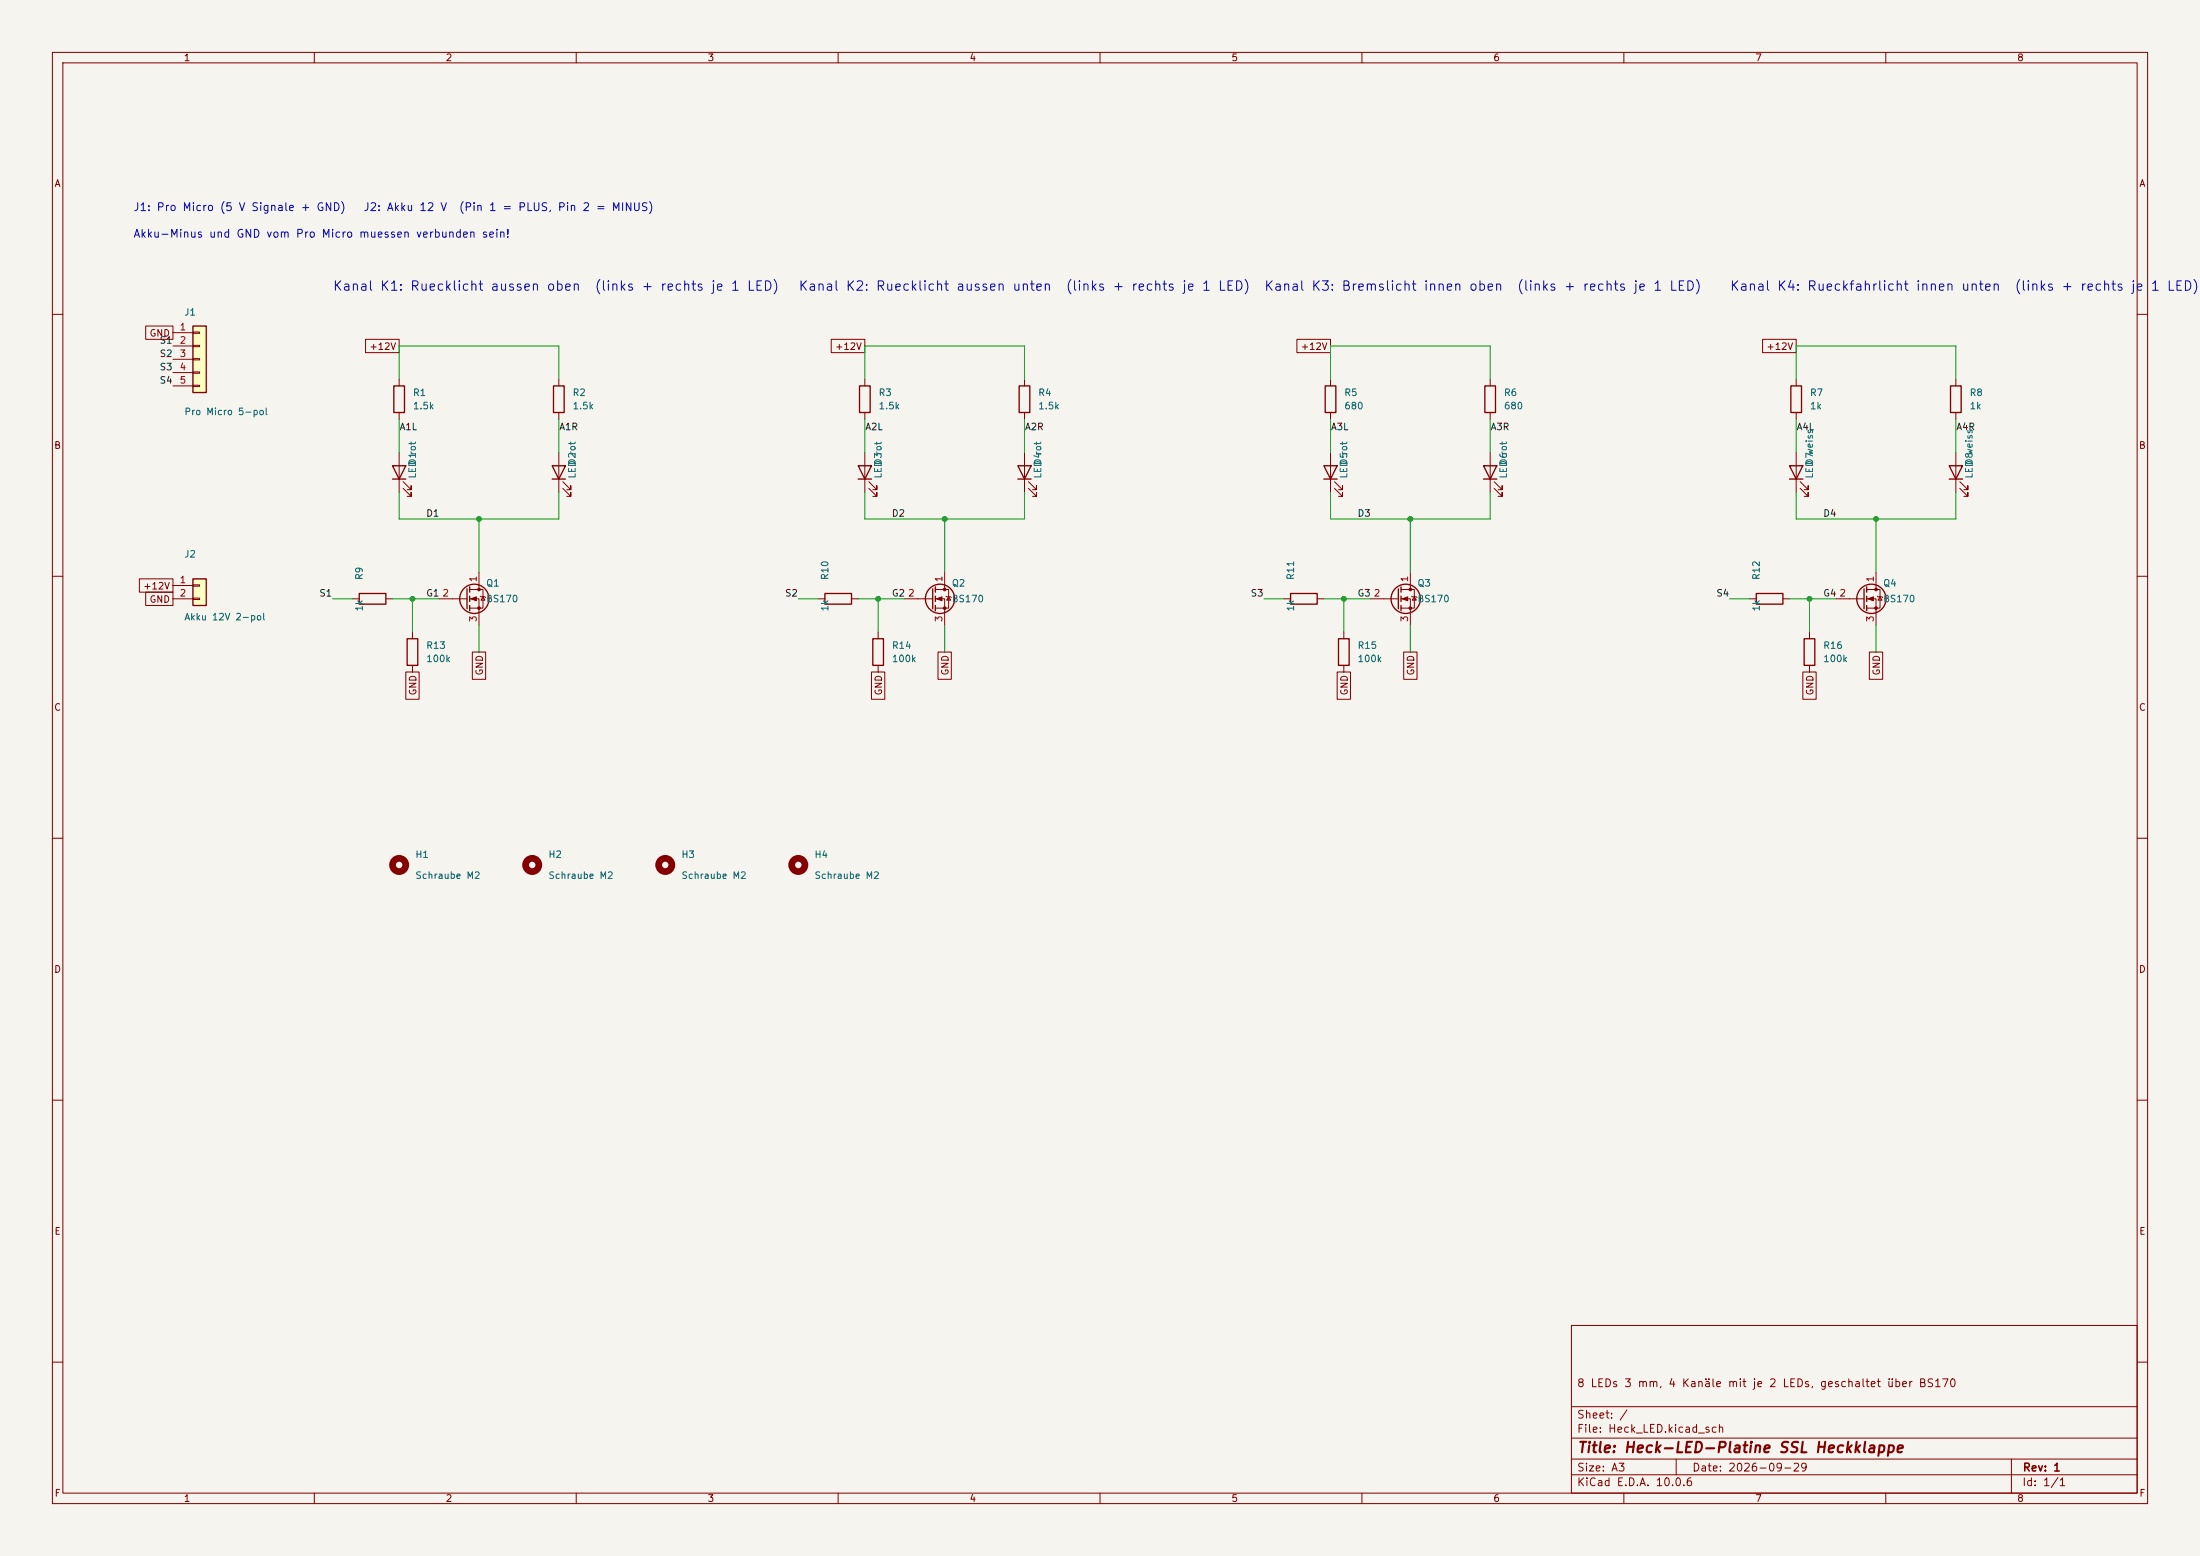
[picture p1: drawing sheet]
(kicad_sch
 (version 20250114)
 (generator "eeschema")
 (generator_version "9.0")
 (paper "A3")
 (title_block
  (title "Heck-LED-Platine SSL Heckklappe")
  (date "2026-09-29")
  (rev "1")
  (comment 1 "8 LEDs 3 mm, 4 Kanäle mit je 2 LEDs, geschaltet über BS170"))
 (lib_symbols
  (symbol "Device:R"
   (pin_numbers (hide yes))
   (pin_names
    (offset 0)) (exclude_from_sim no) (in_bom yes) (on_board yes)
   (in_pos_files yes)
   (duplicate_pin_numbers_are_jumpers no)
   (property "Reference" "R" (at 2.032 0 90) (show_name no) (do_not_autoplace no) (effects (font (size 1.27 1.27))))
   (property "Value" "R" (at 0 0 90) (show_name no) (do_not_autoplace no) (effects (font (size 1.27 1.27))))
   (property "Footprint" "" (at -1.778 0 90) (show_name no) (do_not_autoplace no) (hide yes) (effects (font (size 1.27 1.27))))
   (property "Datasheet" "" (at 0 0 0) (show_name no) (do_not_autoplace no) (hide yes) (effects (font (size 1.27 1.27))))
   (property "Description" "Resistor" (at 0 0 0) (show_name no) (do_not_autoplace no) (hide yes) (effects (font (size 1.27 1.27))))
   (symbol "R_0_1"
    (rectangle (start -1.016 -2.54) (end 1.016 2.54) (stroke (width 0.254) (type default)) (fill (type none))))
   (symbol "R_1_1"
    (pin passive line (at 0 3.81 270) (length 1.27) (name "" (effects (font (size 1.27 1.27)))) (number "1" (effects (font (size 1.27 1.27)))))
    (pin passive line (at 0 -3.81 90) (length 1.27) (name "" (effects (font (size 1.27 1.27)))) (number "2" (effects (font (size 1.27 1.27))))))
   (embedded_fonts no))
  (symbol "Device:LED"
   (pin_numbers (hide yes))
   (pin_names
    (offset 1.016) (hide yes)) (exclude_from_sim no) (in_bom yes) (on_board yes)
   (in_pos_files yes)
   (duplicate_pin_numbers_are_jumpers no)
   (property "Reference" "D" (at 0 2.54 0) (show_name no) (do_not_autoplace no) (effects (font (size 1.27 1.27))))
   (property "Value" "LED" (at 0 -2.54 0) (show_name no) (do_not_autoplace no) (effects (font (size 1.27 1.27))))
   (property "Footprint" "" (at 0 0 0) (show_name no) (do_not_autoplace no) (hide yes) (effects (font (size 1.27 1.27))))
   (property "Datasheet" "" (at 0 0 0) (show_name no) (do_not_autoplace no) (hide yes) (effects (font (size 1.27 1.27))))
   (property "Description" "Light emitting diode" (at 0 0 0) (show_name no) (do_not_autoplace no) (hide yes) (effects (font (size 1.27 1.27))))
   (property "Sim.Pins" "1=K 2=A" (at 0 0 0) (show_name no) (do_not_autoplace no) (hide yes) (effects (font (size 1.27 1.27))))
   (symbol "LED_0_1"
    (polyline (pts (xy -3.048 -0.762) (xy -4.572 -2.286) (xy -3.81 -2.286) (xy -4.572 -2.286) (xy -4.572 -1.524)) (stroke (width 0) (type default)) (fill (type none)))
    (polyline (pts (xy -1.778 -0.762) (xy -3.302 -2.286) (xy -2.54 -2.286) (xy -3.302 -2.286) (xy -3.302 -1.524)) (stroke (width 0) (type default)) (fill (type none)))
    (polyline (pts (xy -1.27 0) (xy 1.27 0)) (stroke (width 0) (type default)) (fill (type none)))
    (polyline (pts (xy -1.27 -1.27) (xy -1.27 1.27)) (stroke (width 0.254) (type default)) (fill (type none)))
    (polyline (pts (xy 1.27 -1.27) (xy 1.27 1.27) (xy -1.27 0) (xy 1.27 -1.27)) (stroke (width 0.254) (type default)) (fill (type none))))
   (symbol "LED_1_1"
    (pin passive line (at -3.81 0 0) (length 2.54) (name "K" (effects (font (size 1.27 1.27)))) (number "1" (effects (font (size 1.27 1.27)))))
    (pin passive line (at 3.81 0 180) (length 2.54) (name "A" (effects (font (size 1.27 1.27)))) (number "2" (effects (font (size 1.27 1.27))))))
   (embedded_fonts no))
  (symbol "Connector_Generic:Conn_01x05"
   (pin_names
    (offset 1.016) (hide yes)) (exclude_from_sim no) (in_bom yes) (on_board yes)
   (in_pos_files yes)
   (duplicate_pin_numbers_are_jumpers no)
   (property "Reference" "J" (at 0 7.62 0) (show_name no) (do_not_autoplace no) (effects (font (size 1.27 1.27))))
   (property "Value" "Conn_01x05" (at 0 -7.62 0) (show_name no) (do_not_autoplace no) (effects (font (size 1.27 1.27))))
   (property "Footprint" "" (at 0 0 0) (show_name no) (do_not_autoplace no) (hide yes) (effects (font (size 1.27 1.27))))
   (property "Datasheet" "" (at 0 0 0) (show_name no) (do_not_autoplace no) (hide yes) (effects (font (size 1.27 1.27))))
   (property "Description" "Generic connector, single row, 01x05, script generated (kicad-library-utils/schlib/autogen/connector/)" (at 0 0 0) (show_name no) (do_not_autoplace no) (hide yes) (effects (font (size 1.27 1.27))))
   (symbol "Conn_01x05_1_1"
    (rectangle (start -1.27 6.35) (end 1.27 -6.35) (stroke (width 0.254) (type default)) (fill (type background)))
    (rectangle (start -1.27 5.207) (end 0 4.953) (stroke (width 0.1524) (type default)) (fill (type none)))
    (rectangle (start -1.27 2.667) (end 0 2.413) (stroke (width 0.1524) (type default)) (fill (type none)))
    (rectangle (start -1.27 0.127) (end 0 -0.127) (stroke (width 0.1524) (type default)) (fill (type none)))
    (rectangle (start -1.27 -2.413) (end 0 -2.667) (stroke (width 0.1524) (type default)) (fill (type none)))
    (rectangle (start -1.27 -4.953) (end 0 -5.207) (stroke (width 0.1524) (type default)) (fill (type none)))
    (pin passive line (at -5.08 5.08 0) (length 3.81) (name "Pin_1" (effects (font (size 1.27 1.27)))) (number "1" (effects (font (size 1.27 1.27)))))
    (pin passive line (at -5.08 2.54 0) (length 3.81) (name "Pin_2" (effects (font (size 1.27 1.27)))) (number "2" (effects (font (size 1.27 1.27)))))
    (pin passive line (at -5.08 0 0) (length 3.81) (name "Pin_3" (effects (font (size 1.27 1.27)))) (number "3" (effects (font (size 1.27 1.27)))))
    (pin passive line (at -5.08 -2.54 0) (length 3.81) (name "Pin_4" (effects (font (size 1.27 1.27)))) (number "4" (effects (font (size 1.27 1.27)))))
    (pin passive line (at -5.08 -5.08 0) (length 3.81) (name "Pin_5" (effects (font (size 1.27 1.27)))) (number "5" (effects (font (size 1.27 1.27))))))
   (embedded_fonts no))
  (symbol "Connector_Generic:Conn_01x02"
   (pin_names
    (offset 1.016) (hide yes)) (exclude_from_sim no) (in_bom yes) (on_board yes)
   (in_pos_files yes)
   (duplicate_pin_numbers_are_jumpers no)
   (property "Reference" "J" (at 0 2.54 0) (show_name no) (do_not_autoplace no) (effects (font (size 1.27 1.27))))
   (property "Value" "Conn_01x02" (at 0 -5.08 0) (show_name no) (do_not_autoplace no) (effects (font (size 1.27 1.27))))
   (property "Footprint" "" (at 0 0 0) (show_name no) (do_not_autoplace no) (hide yes) (effects (font (size 1.27 1.27))))
   (property "Datasheet" "" (at 0 0 0) (show_name no) (do_not_autoplace no) (hide yes) (effects (font (size 1.27 1.27))))
   (property "Description" "Generic connector, single row, 01x02, script generated (kicad-library-utils/schlib/autogen/connector/)" (at 0 0 0) (show_name no) (do_not_autoplace no) (hide yes) (effects (font (size 1.27 1.27))))
   (symbol "Conn_01x02_1_1"
    (rectangle (start -1.27 1.27) (end 1.27 -3.81) (stroke (width 0.254) (type default)) (fill (type background)))
    (rectangle (start -1.27 0.127) (end 0 -0.127) (stroke (width 0.1524) (type default)) (fill (type none)))
    (rectangle (start -1.27 -2.413) (end 0 -2.667) (stroke (width 0.1524) (type default)) (fill (type none)))
    (pin passive line (at -5.08 0 0) (length 3.81) (name "Pin_1" (effects (font (size 1.27 1.27)))) (number "1" (effects (font (size 1.27 1.27)))))
    (pin passive line (at -5.08 -2.54 0) (length 3.81) (name "Pin_2" (effects (font (size 1.27 1.27)))) (number "2" (effects (font (size 1.27 1.27))))))
   (embedded_fonts no))
  (symbol "Mechanical:MountingHole"
   (pin_names
    (offset 1.016)) (exclude_from_sim no) (in_bom no) (on_board yes)
   (in_pos_files yes)
   (duplicate_pin_numbers_are_jumpers no)
   (property "Reference" "H" (at 0 5.08 0) (show_name no) (do_not_autoplace no) (effects (font (size 1.27 1.27))))
   (property "Value" "MountingHole" (at 0 3.175 0) (show_name no) (do_not_autoplace no) (effects (font (size 1.27 1.27))))
   (property "Footprint" "" (at 0 0 0) (show_name no) (do_not_autoplace no) (hide yes) (effects (font (size 1.27 1.27))))
   (property "Datasheet" "" (at 0 0 0) (show_name no) (do_not_autoplace no) (hide yes) (effects (font (size 1.27 1.27))))
   (property "Description" "Mounting Hole without connection" (at 0 0 0) (show_name no) (do_not_autoplace no) (hide yes) (effects (font (size 1.27 1.27))))
   (symbol "MountingHole_0_1"
    (circle (center 0 0) (radius 1.27) (stroke (width 1.27) (type default)) (fill (type none))))
   (embedded_fonts no))
  (symbol "Transistor_FET:BS170"
   (pin_names (hide yes)) (exclude_from_sim no) (in_bom yes) (on_board yes)
   (in_pos_files yes)
   (duplicate_pin_numbers_are_jumpers no)
   (property "Reference" "Q" (at 5.08 1.905 0) (show_name no) (do_not_autoplace no) (effects (font (size 1.27 1.27)) (justify left)))
   (property "Value" "BS170" (at 5.08 0 0) (show_name no) (do_not_autoplace no) (effects (font (size 1.27 1.27)) (justify left)))
   (property "Footprint" "Package_TO_SOT_THT:TO-92_Inline" (at 5.08 -1.905 0) (show_name no) (do_not_autoplace no) (hide yes) (effects (font (size 1.27 1.27)
    (italic yes)) (justify left)))
   (property "Datasheet" "http://www.onsemi.com/pub_link/Collateral/BS107-D.PDF" (at 5.08 -3.81 0) (show_name no) (do_not_autoplace no) (hide yes) (effects (font (size 1.27 1.27)) (justify left)))
   (property "Description" "0.25A Id, 200V Vds, N-Channel MOSFET, TO-92" (at 0 0 0) (show_name no) (do_not_autoplace no) (hide yes) (effects (font (size 1.27 1.27))))
   (symbol "BS170_0_1"
    (polyline (pts (xy 0.254 1.905) (xy 0.254 -1.905)) (stroke (width 0.254) (type default)) (fill (type none)))
    (polyline (pts (xy 0.254 0) (xy -2.54 0)) (stroke (width 0) (type default)) (fill (type none)))
    (polyline (pts (xy 0.762 2.286) (xy 0.762 1.27)) (stroke (width 0.254) (type default)) (fill (type none)))
    (polyline (pts (xy 0.762 0.508) (xy 0.762 -0.508)) (stroke (width 0.254) (type default)) (fill (type none)))
    (polyline (pts (xy 0.762 -1.27) (xy 0.762 -2.286)) (stroke (width 0.254) (type default)) (fill (type none)))
    (polyline (pts (xy 0.762 -1.778) (xy 3.302 -1.778) (xy 3.302 1.778) (xy 0.762 1.778)) (stroke (width 0) (type default)) (fill (type none)))
    (polyline (pts (xy 1.016 0) (xy 2.032 0.381) (xy 2.032 -0.381) (xy 1.016 0)) (stroke (width 0) (type default)) (fill (type outline)))
    (circle (center 1.651 0) (radius 2.794) (stroke (width 0.254) (type default)) (fill (type none)))
    (polyline (pts (xy 2.54 2.54) (xy 2.54 1.778)) (stroke (width 0) (type default)) (fill (type none)))
    (circle (center 2.54 1.778) (radius 0.254) (stroke (width 0) (type default)) (fill (type outline)))
    (circle (center 2.54 -1.778) (radius 0.254) (stroke (width 0) (type default)) (fill (type outline)))
    (polyline (pts (xy 2.54 -2.54) (xy 2.54 0) (xy 0.762 0)) (stroke (width 0) (type default)) (fill (type none)))
    (polyline (pts (xy 2.794 0.508) (xy 2.921 0.381) (xy 3.683 0.381) (xy 3.81 0.254)) (stroke (width 0) (type default)) (fill (type none)))
    (polyline (pts (xy 3.302 0.381) (xy 2.921 -0.254) (xy 3.683 -0.254) (xy 3.302 0.381)) (stroke (width 0) (type default)) (fill (type none))))
   (symbol "BS170_1_1"
    (pin passive line (at 2.54 5.08 270) (length 2.54) (name "D" (effects (font (size 1.27 1.27)))) (number "1" (effects (font (size 1.27 1.27)))))
    (pin input line (at -5.08 0 0) (length 2.54) (name "G" (effects (font (size 1.27 1.27)))) (number "2" (effects (font (size 1.27 1.27)))))
    (pin passive line (at 2.54 -5.08 90) (length 2.54) (name "S" (effects (font (size 1.27 1.27)))) (number "3" (effects (font (size 1.27 1.27))))))
   (embedded_fonts no)))
 (text "Kanal K1: Ruecklicht aussen oben  (links + rechts je 1 LED)"
  (exclude_from_sim no)
  (at 63.5 55.88 0)
  (effects (font (size 1.8 1.8)) (justify left bottom)))
 (symbol
  (lib_id "Device:R")
  (at 76.2 76.2 0)
  (unit 1)
  (exclude_from_sim no)
  (in_bom yes)
  (on_board yes)
  (dnp no)
  (property "Reference" "R1" (at 78.74 74.93 0) (effects (font (size 1.27 1.27)) (justify left)))
  (property "Value" "1.5k" (at 78.74 77.47 0) (effects (font (size 1.27 1.27)) (justify left)))
  (property "Footprint" "Resistor_THT:R_Axial_DIN0207_L6.3mm_D2.5mm_P7.62mm_Horizontal" (at 76.2 76.2 0) (effects (font (size 1.27 1.27)) (hide yes)))
  (property "Datasheet" "" (at 76.2 76.2 0) (effects (font (size 1.27 1.27)) (hide yes)))
  (property "Description" "" (at 76.2 76.2 0) (effects (font (size 1.27 1.27)) (hide yes)))
  (pin "1")
  (pin "2"))
 (symbol
  (lib_id "Device:LED")
  (at 76.2 90.17 90)
  (unit 1)
  (exclude_from_sim no)
  (in_bom yes)
  (on_board yes)
  (dnp no)
  (property "Reference" "D1" (at 78.74 88.9 0) (effects (font (size 1.27 1.27)) (justify left)))
  (property "Value" "LED rot" (at 78.74 91.44 0) (effects (font (size 1.27 1.27)) (justify left)))
  (property "Footprint" "LED_THT:LED_D3.0mm" (at 76.2 90.17 0) (effects (font (size 1.27 1.27)) (hide yes)))
  (property "Datasheet" "" (at 76.2 90.17 0) (effects (font (size 1.27 1.27)) (hide yes)))
  (property "Description" "" (at 76.2 90.17 0) (effects (font (size 1.27 1.27)) (hide yes)))
  (pin "1")
  (pin "2"))
 (wire
  (pts (xy 76.2 72.39) (xy 76.2 66.04))
  (stroke (width 0) (type default)))
 (wire
  (pts (xy 76.2 80.01) (xy 76.2 86.36))
  (stroke (width 0) (type default)))
 (label "A1L"
  (at 76.2 82.55 0)
  (effects (font (size 1.27 1.27)) (justify left bottom)))
 (wire
  (pts (xy 76.2 93.98) (xy 76.2 99.06))
  (stroke (width 0) (type default)))
 (symbol
  (lib_id "Device:R")
  (at 106.68 76.2 0)
  (unit 1)
  (exclude_from_sim no)
  (in_bom yes)
  (on_board yes)
  (dnp no)
  (property "Reference" "R2" (at 109.22 74.93 0) (effects (font (size 1.27 1.27)) (justify left)))
  (property "Value" "1.5k" (at 109.22 77.47 0) (effects (font (size 1.27 1.27)) (justify left)))
  (property "Footprint" "Resistor_THT:R_Axial_DIN0207_L6.3mm_D2.5mm_P7.62mm_Horizontal" (at 106.68 76.2 0) (effects (font (size 1.27 1.27)) (hide yes)))
  (property "Datasheet" "" (at 106.68 76.2 0) (effects (font (size 1.27 1.27)) (hide yes)))
  (property "Description" "" (at 106.68 76.2 0) (effects (font (size 1.27 1.27)) (hide yes)))
  (pin "1")
  (pin "2"))
 (symbol
  (lib_id "Device:LED")
  (at 106.68 90.17 90)
  (unit 1)
  (exclude_from_sim no)
  (in_bom yes)
  (on_board yes)
  (dnp no)
  (property "Reference" "D2" (at 109.22 88.9 0) (effects (font (size 1.27 1.27)) (justify left)))
  (property "Value" "LED rot" (at 109.22 91.44 0) (effects (font (size 1.27 1.27)) (justify left)))
  (property "Footprint" "LED_THT:LED_D3.0mm" (at 106.68 90.17 0) (effects (font (size 1.27 1.27)) (hide yes)))
  (property "Datasheet" "" (at 106.68 90.17 0) (effects (font (size 1.27 1.27)) (hide yes)))
  (property "Description" "" (at 106.68 90.17 0) (effects (font (size 1.27 1.27)) (hide yes)))
  (pin "1")
  (pin "2"))
 (wire
  (pts (xy 106.68 72.39) (xy 106.68 66.04))
  (stroke (width 0) (type default)))
 (wire
  (pts (xy 106.68 80.01) (xy 106.68 86.36))
  (stroke (width 0) (type default)))
 (label "A1R"
  (at 106.68 82.55 0)
  (effects (font (size 1.27 1.27)) (justify left bottom)))
 (wire
  (pts (xy 106.68 93.98) (xy 106.68 99.06))
  (stroke (width 0) (type default)))
 (wire
  (pts (xy 76.2 66.04) (xy 106.68 66.04))
  (stroke (width 0) (type default)))
 (global_label "+12V"
  (shape passive)
  (at 76.2 66.04 180)
  (effects (font (size 1.27 1.27)) (justify right))
  (property "Intersheetrefs" "${INTERSHEET_REFS}" (at 76.2 66.04 0) (effects (font (size 1.27 1.27)) (hide yes))))
 (wire
  (pts (xy 76.2 99.06) (xy 106.68 99.06))
  (stroke (width 0) (type default)))
 (junction
  (at 91.44 99.06)
  (diameter 0)
  (color 0 0 0 0))
 (label "D1"
  (at 81.28 99.06 0)
  (effects (font (size 1.27 1.27)) (justify left bottom)))
 (symbol
  (lib_id "Transistor_FET:BS170")
  (at 88.9 114.3 0)
  (unit 1)
  (exclude_from_sim no)
  (in_bom yes)
  (on_board yes)
  (dnp no)
  (property "Reference" "Q1" (at 92.71 111.3 0) (effects (font (size 1.27 1.27)) (justify left)))
  (property "Value" "BS170" (at 92.71 114.3 0) (effects (font (size 1.27 1.27)) (justify left)))
  (property "Footprint" "Package_TO_SOT_THT:TO-92_Inline_Wide" (at 88.9 114.3 0) (effects (font (size 1.27 1.27)) (hide yes)))
  (property "Datasheet" "" (at 88.9 114.3 0) (effects (font (size 1.27 1.27)) (hide yes)))
  (property "Description" "" (at 88.9 114.3 0) (effects (font (size 1.27 1.27)) (hide yes)))
  (pin "1")
  (pin "2")
  (pin "3"))
 (wire
  (pts (xy 91.44 99.06) (xy 91.44 109.22))
  (stroke (width 0) (type default)))
 (wire
  (pts (xy 83.82 114.3) (xy 78.74 114.3))
  (stroke (width 0) (type default)))
 (label "G1"
  (at 81.28 114.3 0)
  (effects (font (size 1.27 1.27)) (justify left bottom)))
 (wire
  (pts (xy 91.44 119.38) (xy 91.44 124.46))
  (stroke (width 0) (type default)))
 (global_label "GND"
  (shape passive)
  (at 91.44 124.46 270)
  (effects (font (size 1.27 1.27)) (justify right))
  (property "Intersheetrefs" "${INTERSHEET_REFS}" (at 91.44 124.46 0) (effects (font (size 1.27 1.27)) (hide yes))))
 (symbol
  (lib_id "Device:R")
  (at 71.12 114.3 90)
  (unit 1)
  (exclude_from_sim no)
  (in_bom yes)
  (on_board yes)
  (dnp no)
  (property "Reference" "R9" (at 68.58 110.8 0) (effects (font (size 1.27 1.27)) (justify left)))
  (property "Value" "1k" (at 68.58 116.8 0) (effects (font (size 1.27 1.27)) (justify left)))
  (property "Footprint" "Resistor_THT:R_Axial_DIN0207_L6.3mm_D2.5mm_P7.62mm_Horizontal" (at 71.12 114.3 0) (effects (font (size 1.27 1.27)) (hide yes)))
  (property "Datasheet" "" (at 71.12 114.3 0) (effects (font (size 1.27 1.27)) (hide yes)))
  (property "Description" "" (at 71.12 114.3 0) (effects (font (size 1.27 1.27)) (hide yes)))
  (pin "1")
  (pin "2"))
 (wire
  (pts (xy 74.93 114.3) (xy 78.74 114.3))
  (stroke (width 0) (type default)))
 (wire
  (pts (xy 67.31 114.3) (xy 63.5 114.3))
  (stroke (width 0) (type default)))
 (label "S1"
  (at 63.5 114.3 180)
  (effects (font (size 1.27 1.27)) (justify right bottom)))
 (junction
  (at 78.74 114.3)
  (diameter 0)
  (color 0 0 0 0))
 (symbol
  (lib_id "Device:R")
  (at 78.74 124.46 0)
  (unit 1)
  (exclude_from_sim no)
  (in_bom yes)
  (on_board yes)
  (dnp no)
  (property "Reference" "R13" (at 81.28 123.19 0) (effects (font (size 1.27 1.27)) (justify left)))
  (property "Value" "100k" (at 81.28 125.73 0) (effects (font (size 1.27 1.27)) (justify left)))
  (property "Footprint" "Resistor_THT:R_Axial_DIN0207_L6.3mm_D2.5mm_P7.62mm_Horizontal" (at 78.74 124.46 0) (effects (font (size 1.27 1.27)) (hide yes)))
  (property "Datasheet" "" (at 78.74 124.46 0) (effects (font (size 1.27 1.27)) (hide yes)))
  (property "Description" "" (at 78.74 124.46 0) (effects (font (size 1.27 1.27)) (hide yes)))
  (pin "1")
  (pin "2"))
 (wire
  (pts (xy 78.74 114.3) (xy 78.74 120.65))
  (stroke (width 0) (type default)))
 (global_label "GND"
  (shape passive)
  (at 78.74 128.27 270)
  (effects (font (size 1.27 1.27)) (justify right))
  (property "Intersheetrefs" "${INTERSHEET_REFS}" (at 78.74 128.27 0) (effects (font (size 1.27 1.27)) (hide yes))))
 (text "Kanal K2: Ruecklicht aussen unten  (links + rechts je 1 LED)"
  (exclude_from_sim no)
  (at 152.4 55.88 0)
  (effects (font (size 1.8 1.8)) (justify left bottom)))
 (symbol
  (lib_id "Device:R")
  (at 165.1 76.2 0)
  (unit 1)
  (exclude_from_sim no)
  (in_bom yes)
  (on_board yes)
  (dnp no)
  (property "Reference" "R3" (at 167.64 74.93 0) (effects (font (size 1.27 1.27)) (justify left)))
  (property "Value" "1.5k" (at 167.64 77.47 0) (effects (font (size 1.27 1.27)) (justify left)))
  (property "Footprint" "Resistor_THT:R_Axial_DIN0207_L6.3mm_D2.5mm_P7.62mm_Horizontal" (at 165.1 76.2 0) (effects (font (size 1.27 1.27)) (hide yes)))
  (property "Datasheet" "" (at 165.1 76.2 0) (effects (font (size 1.27 1.27)) (hide yes)))
  (property "Description" "" (at 165.1 76.2 0) (effects (font (size 1.27 1.27)) (hide yes)))
  (pin "1")
  (pin "2"))
 (symbol
  (lib_id "Device:LED")
  (at 165.1 90.17 90)
  (unit 1)
  (exclude_from_sim no)
  (in_bom yes)
  (on_board yes)
  (dnp no)
  (property "Reference" "D3" (at 167.64 88.9 0) (effects (font (size 1.27 1.27)) (justify left)))
  (property "Value" "LED rot" (at 167.64 91.44 0) (effects (font (size 1.27 1.27)) (justify left)))
  (property "Footprint" "LED_THT:LED_D3.0mm" (at 165.1 90.17 0) (effects (font (size 1.27 1.27)) (hide yes)))
  (property "Datasheet" "" (at 165.1 90.17 0) (effects (font (size 1.27 1.27)) (hide yes)))
  (property "Description" "" (at 165.1 90.17 0) (effects (font (size 1.27 1.27)) (hide yes)))
  (pin "1")
  (pin "2"))
 (wire
  (pts (xy 165.1 72.39) (xy 165.1 66.04))
  (stroke (width 0) (type default)))
 (wire
  (pts (xy 165.1 80.01) (xy 165.1 86.36))
  (stroke (width 0) (type default)))
 (label "A2L"
  (at 165.1 82.55 0)
  (effects (font (size 1.27 1.27)) (justify left bottom)))
 (wire
  (pts (xy 165.1 93.98) (xy 165.1 99.06))
  (stroke (width 0) (type default)))
 (symbol
  (lib_id "Device:R")
  (at 195.58 76.2 0)
  (unit 1)
  (exclude_from_sim no)
  (in_bom yes)
  (on_board yes)
  (dnp no)
  (property "Reference" "R4" (at 198.12 74.93 0) (effects (font (size 1.27 1.27)) (justify left)))
  (property "Value" "1.5k" (at 198.12 77.47 0) (effects (font (size 1.27 1.27)) (justify left)))
  (property "Footprint" "Resistor_THT:R_Axial_DIN0207_L6.3mm_D2.5mm_P7.62mm_Horizontal" (at 195.58 76.2 0) (effects (font (size 1.27 1.27)) (hide yes)))
  (property "Datasheet" "" (at 195.58 76.2 0) (effects (font (size 1.27 1.27)) (hide yes)))
  (property "Description" "" (at 195.58 76.2 0) (effects (font (size 1.27 1.27)) (hide yes)))
  (pin "1")
  (pin "2"))
 (symbol
  (lib_id "Device:LED")
  (at 195.58 90.17 90)
  (unit 1)
  (exclude_from_sim no)
  (in_bom yes)
  (on_board yes)
  (dnp no)
  (property "Reference" "D4" (at 198.12 88.9 0) (effects (font (size 1.27 1.27)) (justify left)))
  (property "Value" "LED rot" (at 198.12 91.44 0) (effects (font (size 1.27 1.27)) (justify left)))
  (property "Footprint" "LED_THT:LED_D3.0mm" (at 195.58 90.17 0) (effects (font (size 1.27 1.27)) (hide yes)))
  (property "Datasheet" "" (at 195.58 90.17 0) (effects (font (size 1.27 1.27)) (hide yes)))
  (property "Description" "" (at 195.58 90.17 0) (effects (font (size 1.27 1.27)) (hide yes)))
  (pin "1")
  (pin "2"))
 (wire
  (pts (xy 195.58 72.39) (xy 195.58 66.04))
  (stroke (width 0) (type default)))
 (wire
  (pts (xy 195.58 80.01) (xy 195.58 86.36))
  (stroke (width 0) (type default)))
 (label "A2R"
  (at 195.58 82.55 0)
  (effects (font (size 1.27 1.27)) (justify left bottom)))
 (wire
  (pts (xy 195.58 93.98) (xy 195.58 99.06))
  (stroke (width 0) (type default)))
 (wire
  (pts (xy 165.1 66.04) (xy 195.58 66.04))
  (stroke (width 0) (type default)))
 (global_label "+12V"
  (shape passive)
  (at 165.1 66.04 180)
  (effects (font (size 1.27 1.27)) (justify right))
  (property "Intersheetrefs" "${INTERSHEET_REFS}" (at 165.1 66.04 0) (effects (font (size 1.27 1.27)) (hide yes))))
 (wire
  (pts (xy 165.1 99.06) (xy 195.58 99.06))
  (stroke (width 0) (type default)))
 (junction
  (at 180.34 99.06)
  (diameter 0)
  (color 0 0 0 0))
 (label "D2"
  (at 170.18 99.06 0)
  (effects (font (size 1.27 1.27)) (justify left bottom)))
 (symbol
  (lib_id "Transistor_FET:BS170")
  (at 177.8 114.3 0)
  (unit 1)
  (exclude_from_sim no)
  (in_bom yes)
  (on_board yes)
  (dnp no)
  (property "Reference" "Q2" (at 181.61 111.3 0) (effects (font (size 1.27 1.27)) (justify left)))
  (property "Value" "BS170" (at 181.61 114.3 0) (effects (font (size 1.27 1.27)) (justify left)))
  (property "Footprint" "Package_TO_SOT_THT:TO-92_Inline_Wide" (at 177.8 114.3 0) (effects (font (size 1.27 1.27)) (hide yes)))
  (property "Datasheet" "" (at 177.8 114.3 0) (effects (font (size 1.27 1.27)) (hide yes)))
  (property "Description" "" (at 177.8 114.3 0) (effects (font (size 1.27 1.27)) (hide yes)))
  (pin "1")
  (pin "2")
  (pin "3"))
 (wire
  (pts (xy 180.34 99.06) (xy 180.34 109.22))
  (stroke (width 0) (type default)))
 (wire
  (pts (xy 172.72 114.3) (xy 167.64 114.3))
  (stroke (width 0) (type default)))
 (label "G2"
  (at 170.18 114.3 0)
  (effects (font (size 1.27 1.27)) (justify left bottom)))
 (wire
  (pts (xy 180.34 119.38) (xy 180.34 124.46))
  (stroke (width 0) (type default)))
 (global_label "GND"
  (shape passive)
  (at 180.34 124.46 270)
  (effects (font (size 1.27 1.27)) (justify right))
  (property "Intersheetrefs" "${INTERSHEET_REFS}" (at 180.34 124.46 0) (effects (font (size 1.27 1.27)) (hide yes))))
 (symbol
  (lib_id "Device:R")
  (at 160.02 114.3 90)
  (unit 1)
  (exclude_from_sim no)
  (in_bom yes)
  (on_board yes)
  (dnp no)
  (property "Reference" "R10" (at 157.48 110.8 0) (effects (font (size 1.27 1.27)) (justify left)))
  (property "Value" "1k" (at 157.48 116.8 0) (effects (font (size 1.27 1.27)) (justify left)))
  (property "Footprint" "Resistor_THT:R_Axial_DIN0207_L6.3mm_D2.5mm_P7.62mm_Horizontal" (at 160.02 114.3 0) (effects (font (size 1.27 1.27)) (hide yes)))
  (property "Datasheet" "" (at 160.02 114.3 0) (effects (font (size 1.27 1.27)) (hide yes)))
  (property "Description" "" (at 160.02 114.3 0) (effects (font (size 1.27 1.27)) (hide yes)))
  (pin "1")
  (pin "2"))
 (wire
  (pts (xy 163.83 114.3) (xy 167.64 114.3))
  (stroke (width 0) (type default)))
 (wire
  (pts (xy 156.21 114.3) (xy 152.4 114.3))
  (stroke (width 0) (type default)))
 (label "S2"
  (at 152.4 114.3 180)
  (effects (font (size 1.27 1.27)) (justify right bottom)))
 (junction
  (at 167.64 114.3)
  (diameter 0)
  (color 0 0 0 0))
 (symbol
  (lib_id "Device:R")
  (at 167.64 124.46 0)
  (unit 1)
  (exclude_from_sim no)
  (in_bom yes)
  (on_board yes)
  (dnp no)
  (property "Reference" "R14" (at 170.18 123.19 0) (effects (font (size 1.27 1.27)) (justify left)))
  (property "Value" "100k" (at 170.18 125.73 0) (effects (font (size 1.27 1.27)) (justify left)))
  (property "Footprint" "Resistor_THT:R_Axial_DIN0207_L6.3mm_D2.5mm_P7.62mm_Horizontal" (at 167.64 124.46 0) (effects (font (size 1.27 1.27)) (hide yes)))
  (property "Datasheet" "" (at 167.64 124.46 0) (effects (font (size 1.27 1.27)) (hide yes)))
  (property "Description" "" (at 167.64 124.46 0) (effects (font (size 1.27 1.27)) (hide yes)))
  (pin "1")
  (pin "2"))
 (wire
  (pts (xy 167.64 114.3) (xy 167.64 120.65))
  (stroke (width 0) (type default)))
 (global_label "GND"
  (shape passive)
  (at 167.64 128.27 270)
  (effects (font (size 1.27 1.27)) (justify right))
  (property "Intersheetrefs" "${INTERSHEET_REFS}" (at 167.64 128.27 0) (effects (font (size 1.27 1.27)) (hide yes))))
 (text "Kanal K3: Bremslicht innen oben  (links + rechts je 1 LED)"
  (exclude_from_sim no)
  (at 241.3 55.88 0)
  (effects (font (size 1.8 1.8)) (justify left bottom)))
 (symbol
  (lib_id "Device:R")
  (at 254 76.2 0)
  (unit 1)
  (exclude_from_sim no)
  (in_bom yes)
  (on_board yes)
  (dnp no)
  (property "Reference" "R5" (at 256.54 74.93 0) (effects (font (size 1.27 1.27)) (justify left)))
  (property "Value" "680" (at 256.54 77.47 0) (effects (font (size 1.27 1.27)) (justify left)))
  (property "Footprint" "Resistor_THT:R_Axial_DIN0207_L6.3mm_D2.5mm_P7.62mm_Horizontal" (at 254 76.2 0) (effects (font (size 1.27 1.27)) (hide yes)))
  (property "Datasheet" "" (at 254 76.2 0) (effects (font (size 1.27 1.27)) (hide yes)))
  (property "Description" "" (at 254 76.2 0) (effects (font (size 1.27 1.27)) (hide yes)))
  (pin "1")
  (pin "2"))
 (symbol
  (lib_id "Device:LED")
  (at 254 90.17 90)
  (unit 1)
  (exclude_from_sim no)
  (in_bom yes)
  (on_board yes)
  (dnp no)
  (property "Reference" "D5" (at 256.54 88.9 0) (effects (font (size 1.27 1.27)) (justify left)))
  (property "Value" "LED rot" (at 256.54 91.44 0) (effects (font (size 1.27 1.27)) (justify left)))
  (property "Footprint" "LED_THT:LED_D3.0mm" (at 254 90.17 0) (effects (font (size 1.27 1.27)) (hide yes)))
  (property "Datasheet" "" (at 254 90.17 0) (effects (font (size 1.27 1.27)) (hide yes)))
  (property "Description" "" (at 254 90.17 0) (effects (font (size 1.27 1.27)) (hide yes)))
  (pin "1")
  (pin "2"))
 (wire
  (pts (xy 254 72.39) (xy 254 66.04))
  (stroke (width 0) (type default)))
 (wire
  (pts (xy 254 80.01) (xy 254 86.36))
  (stroke (width 0) (type default)))
 (label "A3L"
  (at 254 82.55 0)
  (effects (font (size 1.27 1.27)) (justify left bottom)))
 (wire
  (pts (xy 254 93.98) (xy 254 99.06))
  (stroke (width 0) (type default)))
 (symbol
  (lib_id "Device:R")
  (at 284.48 76.2 0)
  (unit 1)
  (exclude_from_sim no)
  (in_bom yes)
  (on_board yes)
  (dnp no)
  (property "Reference" "R6" (at 287.02 74.93 0) (effects (font (size 1.27 1.27)) (justify left)))
  (property "Value" "680" (at 287.02 77.47 0) (effects (font (size 1.27 1.27)) (justify left)))
  (property "Footprint" "Resistor_THT:R_Axial_DIN0207_L6.3mm_D2.5mm_P7.62mm_Horizontal" (at 284.48 76.2 0) (effects (font (size 1.27 1.27)) (hide yes)))
  (property "Datasheet" "" (at 284.48 76.2 0) (effects (font (size 1.27 1.27)) (hide yes)))
  (property "Description" "" (at 284.48 76.2 0) (effects (font (size 1.27 1.27)) (hide yes)))
  (pin "1")
  (pin "2"))
 (symbol
  (lib_id "Device:LED")
  (at 284.48 90.17 90)
  (unit 1)
  (exclude_from_sim no)
  (in_bom yes)
  (on_board yes)
  (dnp no)
  (property "Reference" "D6" (at 287.02 88.9 0) (effects (font (size 1.27 1.27)) (justify left)))
  (property "Value" "LED rot" (at 287.02 91.44 0) (effects (font (size 1.27 1.27)) (justify left)))
  (property "Footprint" "LED_THT:LED_D3.0mm" (at 284.48 90.17 0) (effects (font (size 1.27 1.27)) (hide yes)))
  (property "Datasheet" "" (at 284.48 90.17 0) (effects (font (size 1.27 1.27)) (hide yes)))
  (property "Description" "" (at 284.48 90.17 0) (effects (font (size 1.27 1.27)) (hide yes)))
  (pin "1")
  (pin "2"))
 (wire
  (pts (xy 284.48 72.39) (xy 284.48 66.04))
  (stroke (width 0) (type default)))
 (wire
  (pts (xy 284.48 80.01) (xy 284.48 86.36))
  (stroke (width 0) (type default)))
 (label "A3R"
  (at 284.48 82.55 0)
  (effects (font (size 1.27 1.27)) (justify left bottom)))
 (wire
  (pts (xy 284.48 93.98) (xy 284.48 99.06))
  (stroke (width 0) (type default)))
 (wire
  (pts (xy 254 66.04) (xy 284.48 66.04))
  (stroke (width 0) (type default)))
 (global_label "+12V"
  (shape passive)
  (at 254 66.04 180)
  (effects (font (size 1.27 1.27)) (justify right))
  (property "Intersheetrefs" "${INTERSHEET_REFS}" (at 254 66.04 0) (effects (font (size 1.27 1.27)) (hide yes))))
 (wire
  (pts (xy 254 99.06) (xy 284.48 99.06))
  (stroke (width 0) (type default)))
 (junction
  (at 269.24 99.06)
  (diameter 0)
  (color 0 0 0 0))
 (label "D3"
  (at 259.08 99.06 0)
  (effects (font (size 1.27 1.27)) (justify left bottom)))
 (symbol
  (lib_id "Transistor_FET:BS170")
  (at 266.7 114.3 0)
  (unit 1)
  (exclude_from_sim no)
  (in_bom yes)
  (on_board yes)
  (dnp no)
  (property "Reference" "Q3" (at 270.51 111.3 0) (effects (font (size 1.27 1.27)) (justify left)))
  (property "Value" "BS170" (at 270.51 114.3 0) (effects (font (size 1.27 1.27)) (justify left)))
  (property "Footprint" "Package_TO_SOT_THT:TO-92_Inline_Wide" (at 266.7 114.3 0) (effects (font (size 1.27 1.27)) (hide yes)))
  (property "Datasheet" "" (at 266.7 114.3 0) (effects (font (size 1.27 1.27)) (hide yes)))
  (property "Description" "" (at 266.7 114.3 0) (effects (font (size 1.27 1.27)) (hide yes)))
  (pin "1")
  (pin "2")
  (pin "3"))
 (wire
  (pts (xy 269.24 99.06) (xy 269.24 109.22))
  (stroke (width 0) (type default)))
 (wire
  (pts (xy 261.62 114.3) (xy 256.54 114.3))
  (stroke (width 0) (type default)))
 (label "G3"
  (at 259.08 114.3 0)
  (effects (font (size 1.27 1.27)) (justify left bottom)))
 (wire
  (pts (xy 269.24 119.38) (xy 269.24 124.46))
  (stroke (width 0) (type default)))
 (global_label "GND"
  (shape passive)
  (at 269.24 124.46 270)
  (effects (font (size 1.27 1.27)) (justify right))
  (property "Intersheetrefs" "${INTERSHEET_REFS}" (at 269.24 124.46 0) (effects (font (size 1.27 1.27)) (hide yes))))
 (symbol
  (lib_id "Device:R")
  (at 248.92 114.3 90)
  (unit 1)
  (exclude_from_sim no)
  (in_bom yes)
  (on_board yes)
  (dnp no)
  (property "Reference" "R11" (at 246.38 110.8 0) (effects (font (size 1.27 1.27)) (justify left)))
  (property "Value" "1k" (at 246.38 116.8 0) (effects (font (size 1.27 1.27)) (justify left)))
  (property "Footprint" "Resistor_THT:R_Axial_DIN0207_L6.3mm_D2.5mm_P7.62mm_Horizontal" (at 248.92 114.3 0) (effects (font (size 1.27 1.27)) (hide yes)))
  (property "Datasheet" "" (at 248.92 114.3 0) (effects (font (size 1.27 1.27)) (hide yes)))
  (property "Description" "" (at 248.92 114.3 0) (effects (font (size 1.27 1.27)) (hide yes)))
  (pin "1")
  (pin "2"))
 (wire
  (pts (xy 252.73 114.3) (xy 256.54 114.3))
  (stroke (width 0) (type default)))
 (wire
  (pts (xy 245.11 114.3) (xy 241.3 114.3))
  (stroke (width 0) (type default)))
 (label "S3"
  (at 241.3 114.3 180)
  (effects (font (size 1.27 1.27)) (justify right bottom)))
 (junction
  (at 256.54 114.3)
  (diameter 0)
  (color 0 0 0 0))
 (symbol
  (lib_id "Device:R")
  (at 256.54 124.46 0)
  (unit 1)
  (exclude_from_sim no)
  (in_bom yes)
  (on_board yes)
  (dnp no)
  (property "Reference" "R15" (at 259.08 123.19 0) (effects (font (size 1.27 1.27)) (justify left)))
  (property "Value" "100k" (at 259.08 125.73 0) (effects (font (size 1.27 1.27)) (justify left)))
  (property "Footprint" "Resistor_THT:R_Axial_DIN0207_L6.3mm_D2.5mm_P7.62mm_Horizontal" (at 256.54 124.46 0) (effects (font (size 1.27 1.27)) (hide yes)))
  (property "Datasheet" "" (at 256.54 124.46 0) (effects (font (size 1.27 1.27)) (hide yes)))
  (property "Description" "" (at 256.54 124.46 0) (effects (font (size 1.27 1.27)) (hide yes)))
  (pin "1")
  (pin "2"))
 (wire
  (pts (xy 256.54 114.3) (xy 256.54 120.65))
  (stroke (width 0) (type default)))
 (global_label "GND"
  (shape passive)
  (at 256.54 128.27 270)
  (effects (font (size 1.27 1.27)) (justify right))
  (property "Intersheetrefs" "${INTERSHEET_REFS}" (at 256.54 128.27 0) (effects (font (size 1.27 1.27)) (hide yes))))
 (text "Kanal K4: Rueckfahrlicht innen unten  (links + rechts je 1 LED)"
  (exclude_from_sim no)
  (at 330.2 55.88 0)
  (effects (font (size 1.8 1.8)) (justify left bottom)))
 (symbol
  (lib_id "Device:R")
  (at 342.9 76.2 0)
  (unit 1)
  (exclude_from_sim no)
  (in_bom yes)
  (on_board yes)
  (dnp no)
  (property "Reference" "R7" (at 345.44 74.93 0) (effects (font (size 1.27 1.27)) (justify left)))
  (property "Value" "1k" (at 345.44 77.47 0) (effects (font (size 1.27 1.27)) (justify left)))
  (property "Footprint" "Resistor_THT:R_Axial_DIN0207_L6.3mm_D2.5mm_P7.62mm_Horizontal" (at 342.9 76.2 0) (effects (font (size 1.27 1.27)) (hide yes)))
  (property "Datasheet" "" (at 342.9 76.2 0) (effects (font (size 1.27 1.27)) (hide yes)))
  (property "Description" "" (at 342.9 76.2 0) (effects (font (size 1.27 1.27)) (hide yes)))
  (pin "1")
  (pin "2"))
 (symbol
  (lib_id "Device:LED")
  (at 342.9 90.17 90)
  (unit 1)
  (exclude_from_sim no)
  (in_bom yes)
  (on_board yes)
  (dnp no)
  (property "Reference" "D7" (at 345.44 88.9 0) (effects (font (size 1.27 1.27)) (justify left)))
  (property "Value" "LED weiss" (at 345.44 91.44 0) (effects (font (size 1.27 1.27)) (justify left)))
  (property "Footprint" "LED_THT:LED_D3.0mm" (at 342.9 90.17 0) (effects (font (size 1.27 1.27)) (hide yes)))
  (property "Datasheet" "" (at 342.9 90.17 0) (effects (font (size 1.27 1.27)) (hide yes)))
  (property "Description" "" (at 342.9 90.17 0) (effects (font (size 1.27 1.27)) (hide yes)))
  (pin "1")
  (pin "2"))
 (wire
  (pts (xy 342.9 72.39) (xy 342.9 66.04))
  (stroke (width 0) (type default)))
 (wire
  (pts (xy 342.9 80.01) (xy 342.9 86.36))
  (stroke (width 0) (type default)))
 (label "A4L"
  (at 342.9 82.55 0)
  (effects (font (size 1.27 1.27)) (justify left bottom)))
 (wire
  (pts (xy 342.9 93.98) (xy 342.9 99.06))
  (stroke (width 0) (type default)))
 (symbol
  (lib_id "Device:R")
  (at 373.38 76.2 0)
  (unit 1)
  (exclude_from_sim no)
  (in_bom yes)
  (on_board yes)
  (dnp no)
  (property "Reference" "R8" (at 375.92 74.93 0) (effects (font (size 1.27 1.27)) (justify left)))
  (property "Value" "1k" (at 375.92 77.47 0) (effects (font (size 1.27 1.27)) (justify left)))
  (property "Footprint" "Resistor_THT:R_Axial_DIN0207_L6.3mm_D2.5mm_P7.62mm_Horizontal" (at 373.38 76.2 0) (effects (font (size 1.27 1.27)) (hide yes)))
  (property "Datasheet" "" (at 373.38 76.2 0) (effects (font (size 1.27 1.27)) (hide yes)))
  (property "Description" "" (at 373.38 76.2 0) (effects (font (size 1.27 1.27)) (hide yes)))
  (pin "1")
  (pin "2"))
 (symbol
  (lib_id "Device:LED")
  (at 373.38 90.17 90)
  (unit 1)
  (exclude_from_sim no)
  (in_bom yes)
  (on_board yes)
  (dnp no)
  (property "Reference" "D8" (at 375.92 88.9 0) (effects (font (size 1.27 1.27)) (justify left)))
  (property "Value" "LED weiss" (at 375.92 91.44 0) (effects (font (size 1.27 1.27)) (justify left)))
  (property "Footprint" "LED_THT:LED_D3.0mm" (at 373.38 90.17 0) (effects (font (size 1.27 1.27)) (hide yes)))
  (property "Datasheet" "" (at 373.38 90.17 0) (effects (font (size 1.27 1.27)) (hide yes)))
  (property "Description" "" (at 373.38 90.17 0) (effects (font (size 1.27 1.27)) (hide yes)))
  (pin "1")
  (pin "2"))
 (wire
  (pts (xy 373.38 72.39) (xy 373.38 66.04))
  (stroke (width 0) (type default)))
 (wire
  (pts (xy 373.38 80.01) (xy 373.38 86.36))
  (stroke (width 0) (type default)))
 (label "A4R"
  (at 373.38 82.55 0)
  (effects (font (size 1.27 1.27)) (justify left bottom)))
 (wire
  (pts (xy 373.38 93.98) (xy 373.38 99.06))
  (stroke (width 0) (type default)))
 (wire
  (pts (xy 342.9 66.04) (xy 373.38 66.04))
  (stroke (width 0) (type default)))
 (global_label "+12V"
  (shape passive)
  (at 342.9 66.04 180)
  (effects (font (size 1.27 1.27)) (justify right))
  (property "Intersheetrefs" "${INTERSHEET_REFS}" (at 342.9 66.04 0) (effects (font (size 1.27 1.27)) (hide yes))))
 (wire
  (pts (xy 342.9 99.06) (xy 373.38 99.06))
  (stroke (width 0) (type default)))
 (junction
  (at 358.14 99.06)
  (diameter 0)
  (color 0 0 0 0))
 (label "D4"
  (at 347.98 99.06 0)
  (effects (font (size 1.27 1.27)) (justify left bottom)))
 (symbol
  (lib_id "Transistor_FET:BS170")
  (at 355.6 114.3 0)
  (unit 1)
  (exclude_from_sim no)
  (in_bom yes)
  (on_board yes)
  (dnp no)
  (property "Reference" "Q4" (at 359.41 111.3 0) (effects (font (size 1.27 1.27)) (justify left)))
  (property "Value" "BS170" (at 359.41 114.3 0) (effects (font (size 1.27 1.27)) (justify left)))
  (property "Footprint" "Package_TO_SOT_THT:TO-92_Inline_Wide" (at 355.6 114.3 0) (effects (font (size 1.27 1.27)) (hide yes)))
  (property "Datasheet" "" (at 355.6 114.3 0) (effects (font (size 1.27 1.27)) (hide yes)))
  (property "Description" "" (at 355.6 114.3 0) (effects (font (size 1.27 1.27)) (hide yes)))
  (pin "1")
  (pin "2")
  (pin "3"))
 (wire
  (pts (xy 358.14 99.06) (xy 358.14 109.22))
  (stroke (width 0) (type default)))
 (wire
  (pts (xy 350.52 114.3) (xy 345.44 114.3))
  (stroke (width 0) (type default)))
 (label "G4"
  (at 347.98 114.3 0)
  (effects (font (size 1.27 1.27)) (justify left bottom)))
 (wire
  (pts (xy 358.14 119.38) (xy 358.14 124.46))
  (stroke (width 0) (type default)))
 (global_label "GND"
  (shape passive)
  (at 358.14 124.46 270)
  (effects (font (size 1.27 1.27)) (justify right))
  (property "Intersheetrefs" "${INTERSHEET_REFS}" (at 358.14 124.46 0) (effects (font (size 1.27 1.27)) (hide yes))))
 (symbol
  (lib_id "Device:R")
  (at 337.82 114.3 90)
  (unit 1)
  (exclude_from_sim no)
  (in_bom yes)
  (on_board yes)
  (dnp no)
  (property "Reference" "R12" (at 335.28 110.8 0) (effects (font (size 1.27 1.27)) (justify left)))
  (property "Value" "1k" (at 335.28 116.8 0) (effects (font (size 1.27 1.27)) (justify left)))
  (property "Footprint" "Resistor_THT:R_Axial_DIN0207_L6.3mm_D2.5mm_P7.62mm_Horizontal" (at 337.82 114.3 0) (effects (font (size 1.27 1.27)) (hide yes)))
  (property "Datasheet" "" (at 337.82 114.3 0) (effects (font (size 1.27 1.27)) (hide yes)))
  (property "Description" "" (at 337.82 114.3 0) (effects (font (size 1.27 1.27)) (hide yes)))
  (pin "1")
  (pin "2"))
 (wire
  (pts (xy 341.63 114.3) (xy 345.44 114.3))
  (stroke (width 0) (type default)))
 (wire
  (pts (xy 334.01 114.3) (xy 330.2 114.3))
  (stroke (width 0) (type default)))
 (label "S4"
  (at 330.2 114.3 180)
  (effects (font (size 1.27 1.27)) (justify right bottom)))
 (junction
  (at 345.44 114.3)
  (diameter 0)
  (color 0 0 0 0))
 (symbol
  (lib_id "Device:R")
  (at 345.44 124.46 0)
  (unit 1)
  (exclude_from_sim no)
  (in_bom yes)
  (on_board yes)
  (dnp no)
  (property "Reference" "R16" (at 347.98 123.19 0) (effects (font (size 1.27 1.27)) (justify left)))
  (property "Value" "100k" (at 347.98 125.73 0) (effects (font (size 1.27 1.27)) (justify left)))
  (property "Footprint" "Resistor_THT:R_Axial_DIN0207_L6.3mm_D2.5mm_P7.62mm_Horizontal" (at 345.44 124.46 0) (effects (font (size 1.27 1.27)) (hide yes)))
  (property "Datasheet" "" (at 345.44 124.46 0) (effects (font (size 1.27 1.27)) (hide yes)))
  (property "Description" "" (at 345.44 124.46 0) (effects (font (size 1.27 1.27)) (hide yes)))
  (pin "1")
  (pin "2"))
 (wire
  (pts (xy 345.44 114.3) (xy 345.44 120.65))
  (stroke (width 0) (type default)))
 (global_label "GND"
  (shape passive)
  (at 345.44 128.27 270)
  (effects (font (size 1.27 1.27)) (justify right))
  (property "Intersheetrefs" "${INTERSHEET_REFS}" (at 345.44 128.27 0) (effects (font (size 1.27 1.27)) (hide yes))))
 (text "J1: Pro Micro (5 V Signale + GND)   J2: Akku 12 V  (Pin 1 = PLUS, Pin 2 = MINUS)"
  (exclude_from_sim no)
  (at 25.4 40.64 0)
  (effects (font (size 1.5 1.5)) (justify left bottom)))
 (text "Akku-Minus und GND vom Pro Micro muessen verbunden sein!"
  (exclude_from_sim no)
  (at 25.4 45.72 0)
  (effects (font (size 1.5 1.5)) (justify left bottom)))
 (symbol
  (lib_id "Connector_Generic:Conn_01x05")
  (at 38.1 68.58 0)
  (unit 1)
  (exclude_from_sim no)
  (in_bom yes)
  (on_board yes)
  (dnp no)
  (property "Reference" "J1" (at 35.1 59.58 0) (effects (font (size 1.27 1.27)) (justify left)))
  (property "Value" "Pro Micro 5-pol" (at 35.1 78.58 0) (effects (font (size 1.27 1.27)) (justify left)))
  (property "Footprint" "Heck_LED:MagPogo_1x05_P2.50mm_Straight" (at 38.1 68.58 0) (effects (font (size 1.27 1.27)) (hide yes)))
  (property "Datasheet" "" (at 38.1 68.58 0) (effects (font (size 1.27 1.27)) (hide yes)))
  (property "Description" "" (at 38.1 68.58 0) (effects (font (size 1.27 1.27)) (hide yes)))
  (pin "1")
  (pin "2")
  (pin "3")
  (pin "4")
  (pin "5"))
 (global_label "GND"
  (shape passive)
  (at 33.02 63.5 180)
  (effects (font (size 1.27 1.27)) (justify right))
  (property "Intersheetrefs" "${INTERSHEET_REFS}" (at 33.02 63.5 0) (effects (font (size 1.27 1.27)) (hide yes))))
 (label "S1"
  (at 33.02 66.04 180)
  (effects (font (size 1.27 1.27)) (justify right bottom)))
 (label "S2"
  (at 33.02 68.58 180)
  (effects (font (size 1.27 1.27)) (justify right bottom)))
 (label "S3"
  (at 33.02 71.12 180)
  (effects (font (size 1.27 1.27)) (justify right bottom)))
 (label "S4"
  (at 33.02 73.66 180)
  (effects (font (size 1.27 1.27)) (justify right bottom)))
 (symbol
  (lib_id "Connector_Generic:Conn_01x02")
  (at 38.1 111.76 0)
  (unit 1)
  (exclude_from_sim no)
  (in_bom yes)
  (on_board yes)
  (dnp no)
  (property "Reference" "J2" (at 35.1 105.76 0) (effects (font (size 1.27 1.27)) (justify left)))
  (property "Value" "Akku 12V 2-pol" (at 35.1 117.76 0) (effects (font (size 1.27 1.27)) (justify left)))
  (property "Footprint" "Heck_LED:MagPogo_1x02_P2.50mm_Straight" (at 38.1 111.76 0) (effects (font (size 1.27 1.27)) (hide yes)))
  (property "Datasheet" "" (at 38.1 111.76 0) (effects (font (size 1.27 1.27)) (hide yes)))
  (property "Description" "" (at 38.1 111.76 0) (effects (font (size 1.27 1.27)) (hide yes)))
  (pin "1")
  (pin "2"))
 (global_label "+12V"
  (shape passive)
  (at 33.02 111.76 180)
  (effects (font (size 1.27 1.27)) (justify right))
  (property "Intersheetrefs" "${INTERSHEET_REFS}" (at 33.02 111.76 0) (effects (font (size 1.27 1.27)) (hide yes))))
 (global_label "GND"
  (shape passive)
  (at 33.02 114.3 180)
  (effects (font (size 1.27 1.27)) (justify right))
  (property "Intersheetrefs" "${INTERSHEET_REFS}" (at 33.02 114.3 0) (effects (font (size 1.27 1.27)) (hide yes))))
 (symbol
  (lib_id "Mechanical:MountingHole")
  (at 76.2 165.1 0)
  (unit 1)
  (exclude_from_sim no)
  (in_bom no)
  (on_board yes)
  (dnp no)
  (property "Reference" "H1" (at 79.2 163.1 0) (effects (font (size 1.27 1.27)) (justify left)))
  (property "Value" "Schraube M2" (at 79.2 167.1 0) (effects (font (size 1.27 1.27)) (justify left)))
  (property "Footprint" "MountingHole:MountingHole_2.2mm_M2" (at 76.2 165.1 0) (effects (font (size 1.27 1.27)) (hide yes)))
  (property "Datasheet" "" (at 76.2 165.1 0) (effects (font (size 1.27 1.27)) (hide yes)))
  (property "Description" "" (at 76.2 165.1 0) (effects (font (size 1.27 1.27)) (hide yes))))
 (symbol
  (lib_id "Mechanical:MountingHole")
  (at 101.6 165.1 0)
  (unit 1)
  (exclude_from_sim no)
  (in_bom no)
  (on_board yes)
  (dnp no)
  (property "Reference" "H2" (at 104.6 163.1 0) (effects (font (size 1.27 1.27)) (justify left)))
  (property "Value" "Schraube M2" (at 104.6 167.1 0) (effects (font (size 1.27 1.27)) (justify left)))
  (property "Footprint" "MountingHole:MountingHole_2.2mm_M2" (at 101.6 165.1 0) (effects (font (size 1.27 1.27)) (hide yes)))
  (property "Datasheet" "" (at 101.6 165.1 0) (effects (font (size 1.27 1.27)) (hide yes)))
  (property "Description" "" (at 101.6 165.1 0) (effects (font (size 1.27 1.27)) (hide yes))))
 (symbol
  (lib_id "Mechanical:MountingHole")
  (at 127 165.1 0)
  (unit 1)
  (exclude_from_sim no)
  (in_bom no)
  (on_board yes)
  (dnp no)
  (property "Reference" "H3" (at 130 163.1 0) (effects (font (size 1.27 1.27)) (justify left)))
  (property "Value" "Schraube M2" (at 130 167.1 0) (effects (font (size 1.27 1.27)) (justify left)))
  (property "Footprint" "MountingHole:MountingHole_2.2mm_M2" (at 127 165.1 0) (effects (font (size 1.27 1.27)) (hide yes)))
  (property "Datasheet" "" (at 127 165.1 0) (effects (font (size 1.27 1.27)) (hide yes)))
  (property "Description" "" (at 127 165.1 0) (effects (font (size 1.27 1.27)) (hide yes))))
 (symbol
  (lib_id "Mechanical:MountingHole")
  (at 152.4 165.1 0)
  (unit 1)
  (exclude_from_sim no)
  (in_bom no)
  (on_board yes)
  (dnp no)
  (property "Reference" "H4" (at 155.4 163.1 0) (effects (font (size 1.27 1.27)) (justify left)))
  (property "Value" "Schraube M2" (at 155.4 167.1 0) (effects (font (size 1.27 1.27)) (justify left)))
  (property "Footprint" "MountingHole:MountingHole_2.2mm_M2" (at 152.4 165.1 0) (effects (font (size 1.27 1.27)) (hide yes)))
  (property "Datasheet" "" (at 152.4 165.1 0) (effects (font (size 1.27 1.27)) (hide yes)))
  (property "Description" "" (at 152.4 165.1 0) (effects (font (size 1.27 1.27)) (hide yes))))
 (sheet_instances
  (path ""
   (page "1")))
 (embedded_fonts no))
